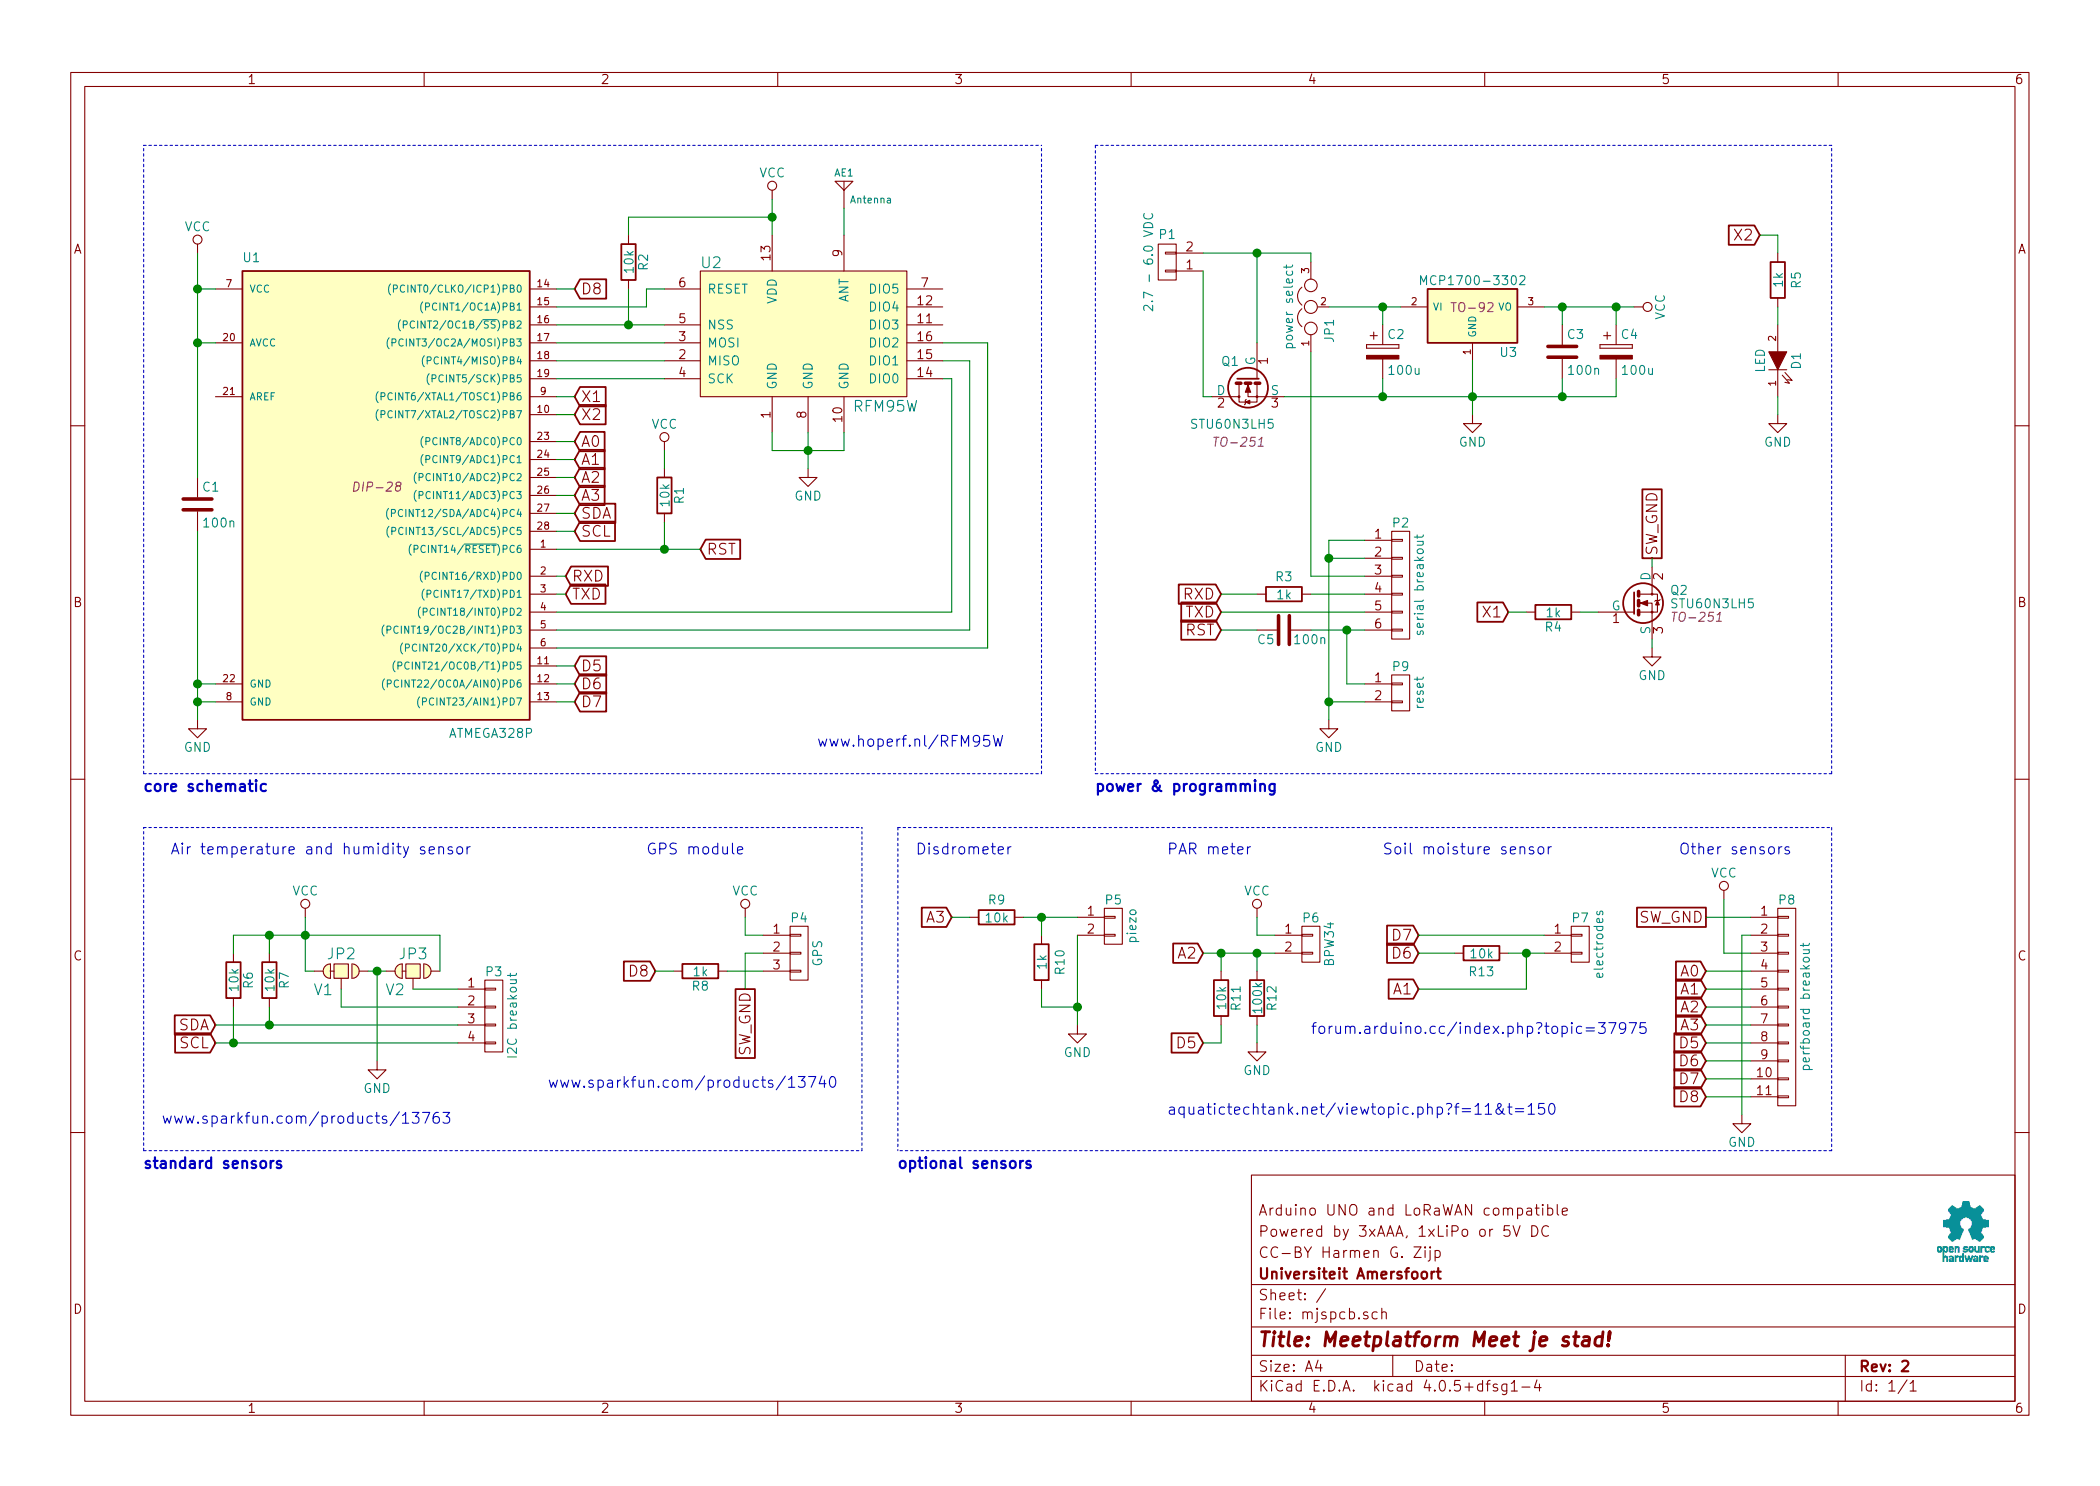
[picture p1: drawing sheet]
EESchema Schematic File Version 2
LIBS:mjspcb-rescue
LIBS:power
LIBS:device
LIBS:transistors
LIBS:conn
LIBS:linear
LIBS:regul
LIBS:74xx
LIBS:cmos4000
LIBS:adc-dac
LIBS:memory
LIBS:xilinx
LIBS:microcontrollers
LIBS:dsp
LIBS:microchip
LIBS:analog_switches
LIBS:motorola
LIBS:texas
LIBS:intel
LIBS:audio
LIBS:interface
LIBS:digital-audio
LIBS:philips
LIBS:display
LIBS:cypress
LIBS:siliconi
LIBS:opto
LIBS:atmel
LIBS:contrib
LIBS:valves
LIBS:meetjestad
LIBS:mjspcb-cache
EELAYER 25 0
EELAYER END
$Descr A4 11693 8268
encoding utf-8
Sheet 1 1
Title "Meetplatform Meet je stad!"
Date ""
Rev "2"
Comp "Universiteit Amersfoort"
Comment1 "CC-BY Harmen G. Zijp"
Comment2 "Powered by 3xAAA, 1xLiPo or 5V DC"
Comment3 "Arduino UNO and LoRaWAN compatible"
Comment4 ""
$EndDescr
$Comp
L ATMEGA328-P U1
U 1 1
P 2100 2700
F 0 "U1" H 1350 3950 50  0000 L BNN
F 1 "ATMEGA328P" H 2500 1300 50  0000 L BNN
F 2 "DIP-28" H 2100 2700 50  0000 C CIN
F 3 "" H 2100 2700 50  0000 C CNN
	1    2100 2700
	1    0    0    -1  
$EndComp
$Comp
L GND #PWR01
U 1 1
P 1100 4000
F 0 "#PWR01" H 1100 3750 50  0001 C CNN
F 1 "GND" H 1100 3850 50  0000 C CNN
F 2 "" H 1100 4000 50  0000 C CNN
F 3 "" H 1100 4000 50  0000 C CNN
	1    1100 4000
	1    0    0    -1  
$EndComp
$Comp
L GND #PWR02
U 1 1
P 4500 2600
F 0 "#PWR02" H 4500 2350 50  0001 C CNN
F 1 "GND" H 4500 2450 50  0000 C CNN
F 2 "" H 4500 2600 50  0000 C CNN
F 3 "" H 4500 2600 50  0000 C CNN
	1    4500 2600
	1    0    0    -1  
$EndComp
$Comp
L CONN_01X04 P3
U 1 1
P 2750 5650
F 0 "P3" H 2750 5900 50  0000 C CNN
F 1 "I2C breakout" V 2850 5650 50  0000 C CNN
F 2 "Socket_Strips:Socket_Strip_Straight_1x04" H 2750 5650 50  0001 C CNN
F 3 "" H 2750 5650 50  0000 C CNN
	1    2750 5650
	1    0    0    -1  
$EndComp
$Comp
L GND #PWR03
U 1 1
P 2100 5900
F 0 "#PWR03" H 2100 5650 50  0001 C CNN
F 1 "GND" H 2100 5750 50  0000 C CNN
F 2 "" H 2100 5900 50  0000 C CNN
F 3 "" H 2100 5900 50  0000 C CNN
	1    2100 5900
	1    0    0    -1  
$EndComp
$Comp
L CONN_01X03 P4
U 1 1
P 4450 5300
F 0 "P4" H 4450 5500 50  0000 C CNN
F 1 "GPS" V 4550 5300 50  0000 C CNN
F 2 "Pin_Headers:Pin_Header_Angled_1x03" H 4450 5300 50  0001 C CNN
F 3 "" H 4450 5300 50  0000 C CNN
	1    4450 5300
	1    0    0    -1  
$EndComp
$Comp
L Antenna_Helical AE1
U 1 1
P 4700 1150
F 0 "AE1" H 4700 1350 40  0000 C CNN
F 1 "Antenna" H 4850 1200 40  0000 C CNN
F 2 "Pin_Headers:Pin_Header_Straight_1x01" H 4700 1150 60  0001 C CNN
F 3 "" H 4700 1150 60  0000 C CNN
	1    4700 1150
	1    0    0    -1  
$EndComp
Text GLabel 3200 2450 2    60   Input ~ 0
A0
Text GLabel 3200 2550 2    60   Input ~ 0
A1
Text GLabel 3200 2650 2    60   Input ~ 0
A2
Text GLabel 3200 2750 2    60   Input ~ 0
A3
$Comp
L GND #PWR04
U 1 1
P 6000 5700
F 0 "#PWR04" H 6000 5450 50  0001 C CNN
F 1 "GND" H 6000 5550 50  0000 C CNN
F 2 "" H 6000 5700 50  0000 C CNN
F 3 "" H 6000 5700 50  0000 C CNN
	1    6000 5700
	1    0    0    -1  
$EndComp
$Comp
L CONN_01X02 P5
U 1 1
P 6200 5150
F 0 "P5" H 6200 5300 50  0000 C CNN
F 1 "piezo" V 6300 5150 50  0000 C CNN
F 2 "Socket_Strips:Socket_Strip_Straight_1x02" H 6200 5150 50  0001 C CNN
F 3 "" H 6200 5150 50  0000 C CNN
	1    6200 5150
	1    0    0    -1  
$EndComp
Text GLabel 5300 5100 0    60   Input ~ 0
A3
$Comp
L R R9
U 1 1
P 5550 5100
F 0 "R9" V 5450 5100 50  0000 C CNN
F 1 "10k" V 5550 5100 50  0000 C CNN
F 2 "Resistors_ThroughHole:Resistor_Horizontal_RM10mm" V 5480 5100 50  0001 C CNN
F 3 "" H 5550 5100 50  0000 C CNN
	1    5550 5100
	0    1    1    0   
$EndComp
$Comp
L CONN_01X02 P6
U 1 1
P 7300 5250
F 0 "P6" H 7300 5400 50  0000 C CNN
F 1 "BPW34" V 7400 5250 50  0000 C CNN
F 2 "Socket_Strips:Socket_Strip_Straight_1x02" H 7300 5250 50  0001 C CNN
F 3 "" H 7300 5250 50  0000 C CNN
	1    7300 5250
	1    0    0    -1  
$EndComp
$Comp
L GND #PWR05
U 1 1
P 7000 5800
F 0 "#PWR05" H 7000 5550 50  0001 C CNN
F 1 "GND" H 7000 5650 50  0000 C CNN
F 2 "" H 7000 5800 50  0000 C CNN
F 3 "" H 7000 5800 50  0000 C CNN
	1    7000 5800
	1    0    0    -1  
$EndComp
Text GLabel 6700 5300 0    60   Input ~ 0
A2
$Comp
L R R12
U 1 1
P 7000 5550
F 0 "R12" V 7080 5550 50  0000 C CNN
F 1 "100k" V 7000 5550 50  0000 C CNN
F 2 "Resistors_ThroughHole:Resistor_Horizontal_RM10mm" V 6930 5550 50  0001 C CNN
F 3 "" H 7000 5550 50  0000 C CNN
	1    7000 5550
	1    0    0    -1  
$EndComp
Text Notes 5100 4750 0    60   ~ 0
Disdrometer
Text Notes 6500 6200 0    60   ~ 0
aquatictechtank.net/viewtopic.php?f=11&t=150
Text GLabel 3200 3800 2    60   Input ~ 0
D6
Text GLabel 3200 3900 2    60   Input ~ 0
D7
Text GLabel 3200 3700 2    60   Input ~ 0
D5
Text Notes 7300 5750 0    60   ~ 0
forum.arduino.cc/index.php?topic=37975
$Comp
L CONN_01X02 P7
U 1 1
P 8800 5250
F 0 "P7" H 8800 5400 50  0000 C CNN
F 1 "electrodes" V 8900 5250 50  0000 C CNN
F 2 "Socket_Strips:Socket_Strip_Straight_1x02" H 8800 5250 50  0001 C CNN
F 3 "" H 8800 5250 50  0000 C CNN
	1    8800 5250
	1    0    0    -1  
$EndComp
$Comp
L R R13
U 1 1
P 8250 5300
F 0 "R13" V 8350 5300 50  0000 C CNN
F 1 "10k" V 8250 5300 50  0000 C CNN
F 2 "Resistors_ThroughHole:Resistor_Horizontal_RM10mm" V 8180 5300 50  0001 C CNN
F 3 "" H 8250 5300 50  0000 C CNN
	1    8250 5300
	0    1    1    0   
$EndComp
Text GLabel 7900 5500 0    60   Input ~ 0
A1
Text GLabel 7900 5300 0    60   Input ~ 0
D6
Text GLabel 7900 5200 0    60   Input ~ 0
D7
Text Notes 3050 6050 0    60   ~ 0
www.sparkfun.com/products/13740
Text Notes 900  6250 0    60   ~ 0
www.sparkfun.com/products/13763
$Comp
L C C1
U 1 1
P 1100 2800
F 0 "C1" H 1125 2900 50  0000 L CNN
F 1 "100n" H 1125 2700 50  0000 L CNN
F 2 "Capacitors_ThroughHole:C_Disc_D3_P2.5" H 1138 2650 50  0001 C CNN
F 3 "" H 1100 2800 50  0000 C CNN
	1    1100 2800
	1    0    0    -1  
$EndComp
$Comp
L R R2
U 1 1
P 3500 1450
F 0 "R2" V 3580 1450 50  0000 C CNN
F 1 "10k" V 3500 1450 50  0000 C CNN
F 2 "Resistors_ThroughHole:Resistor_Horizontal_RM10mm" V 3430 1450 50  0001 C CNN
F 3 "" H 3500 1450 50  0000 C CNN
	1    3500 1450
	1    0    0    -1  
$EndComp
$Comp
L VCC #PWR06
U 1 1
P 4300 1100
F 0 "#PWR06" H 4300 950 50  0001 C CNN
F 1 "VCC" H 4300 1250 50  0000 C CNN
F 2 "" H 4300 1100 50  0000 C CNN
F 3 "" H 4300 1100 50  0000 C CNN
	1    4300 1100
	1    0    0    -1  
$EndComp
Text GLabel 3150 3200 2    60   Input ~ 0
RXD
Text GLabel 3150 3300 2    60   Input ~ 0
TXD
Text GLabel 3900 3050 2    60   Input ~ 0
RST
Text Notes 800  4400 0    60   ~ 12
core schematic
Text Notes 5000 6500 0    60   ~ 12
optional sensors
Text Notes 6500 4750 0    60   ~ 0
PAR meter
Text Notes 7700 4750 0    60   ~ 0
Soil moisture sensor
$Comp
L R R6
U 1 1
P 1300 5450
F 0 "R6" V 1380 5450 50  0000 C CNN
F 1 "10k" V 1300 5450 50  0000 C CNN
F 2 "Resistors_ThroughHole:Resistor_Horizontal_RM10mm" V 1230 5450 50  0001 C CNN
F 3 "" H 1300 5450 50  0000 C CNN
	1    1300 5450
	1    0    0    -1  
$EndComp
$Comp
L R R7
U 1 1
P 1500 5450
F 0 "R7" V 1580 5450 50  0000 C CNN
F 1 "10k" V 1500 5450 50  0000 C CNN
F 2 "Resistors_ThroughHole:Resistor_Horizontal_RM10mm" V 1430 5450 50  0001 C CNN
F 3 "" H 1500 5450 50  0000 C CNN
	1    1500 5450
	1    0    0    -1  
$EndComp
$Comp
L R R1
U 1 1
P 3700 2750
F 0 "R1" V 3780 2750 50  0000 C CNN
F 1 "10k" V 3700 2750 50  0000 C CNN
F 2 "Resistors_ThroughHole:Resistor_Horizontal_RM10mm" V 3630 2750 50  0001 C CNN
F 3 "" H 3700 2750 50  0000 C CNN
	1    3700 2750
	1    0    0    -1  
$EndComp
$Comp
L VCC #PWR07
U 1 1
P 3700 2500
F 0 "#PWR07" H 3700 2350 50  0001 C CNN
F 1 "VCC" H 3700 2650 50  0000 C CNN
F 2 "" H 3700 2500 50  0000 C CNN
F 3 "" H 3700 2500 50  0000 C CNN
	1    3700 2500
	1    0    0    -1  
$EndComp
$Comp
L R R10
U 1 1
P 5800 5350
F 0 "R10" V 5900 5350 50  0000 C CNN
F 1 "1k" V 5800 5350 50  0000 C CNN
F 2 "Resistors_ThroughHole:Resistor_Horizontal_RM10mm" V 5730 5350 50  0001 C CNN
F 3 "" H 5800 5350 50  0000 C CNN
	1    5800 5350
	1    0    0    -1  
$EndComp
$Comp
L R R11
U 1 1
P 6800 5550
F 0 "R11" V 6880 5550 50  0000 C CNN
F 1 "10k" V 6800 5550 50  0000 C CNN
F 2 "Resistors_ThroughHole:Resistor_Horizontal_RM10mm" V 6730 5550 50  0001 C CNN
F 3 "" H 6800 5550 50  0000 C CNN
	1    6800 5550
	1    0    0    -1  
$EndComp
Text GLabel 6700 5800 0    60   Input ~ 0
D5
$Comp
L CONN_01X06 P2
U 1 1
P 7800 3250
F 0 "P2" H 7800 3600 50  0000 C CNN
F 1 "serial breakout" V 7900 3250 50  0000 C CNN
F 2 "Pin_Headers:Pin_Header_Straight_1x06" H 7800 3250 50  0001 C CNN
F 3 "" H 7800 3250 50  0000 C CNN
	1    7800 3250
	1    0    0    -1  
$EndComp
$Comp
L C C5
U 1 1
P 7150 3500
F 0 "C5" V 7200 3350 50  0000 L CNN
F 1 "100n" V 7200 3550 50  0000 L CNN
F 2 "Capacitors_ThroughHole:C_Disc_D3_P2.5" H 7188 3350 50  0001 C CNN
F 3 "" H 7150 3500 50  0000 C CNN
	1    7150 3500
	0    1    1    0   
$EndComp
$Comp
L GND #PWR08
U 1 1
P 7400 4000
F 0 "#PWR08" H 7400 3750 50  0001 C CNN
F 1 "GND" H 7400 3850 50  0000 C CNN
F 2 "" H 7400 4000 50  0000 C CNN
F 3 "" H 7400 4000 50  0000 C CNN
	1    7400 4000
	1    0    0    -1  
$EndComp
Text GLabel 6800 3300 0    60   Input ~ 0
RXD
Text GLabel 6800 3400 0    60   Input ~ 0
TXD
$Comp
L CONN_01X02 P1
U 1 1
P 6500 1450
F 0 "P1" H 6500 1300 50  0000 C CNN
F 1 "2.7 - 6.0 VDC" V 6600 1450 50  0000 C CNN
F 2 "meetjestad:Batterypack3xAAA" H 6500 1450 50  0001 C CNN
F 3 "" H 6500 1450 50  0000 C CNN
	1    6500 1450
	-1   0    0    1   
$EndComp
Text GLabel 6800 3500 0    60   Input ~ 0
RST
$Comp
L CP C4
U 1 1
P 9000 1950
F 0 "C4" H 9025 2050 50  0000 L CNN
F 1 "100u" H 9025 1850 50  0000 L CNN
F 2 "Capacitors_ThroughHole:C_Radial_D5_L11_P2" H 9038 1800 50  0001 C CNN
F 3 "" H 9000 1950 50  0000 C CNN
	1    9000 1950
	1    0    0    -1  
$EndComp
$Comp
L R R3
U 1 1
P 7150 3300
F 0 "R3" V 7050 3300 50  0000 C CNN
F 1 "1k" V 7150 3300 50  0000 C CNN
F 2 "Resistors_ThroughHole:Resistor_Horizontal_RM10mm" V 7080 3300 50  0001 C CNN
F 3 "" H 7150 3300 50  0000 C CNN
	1    7150 3300
	0    1    1    0   
$EndComp
$Comp
L STU60N3LH5 Q1
U 1 1
P 6950 2100
F 0 "Q1" V 6850 2150 50  0000 L CNN
F 1 "STU60N3LH5" V 7200 1950 50  0000 L CNN
F 2 "TO-251" V 7300 2000 50  0000 L CIN
F 3 "" H 6950 2100 50  0000 L CNN
	1    6950 2100
	0    -1   1    0   
$EndComp
$Comp
L GND #PWR09
U 1 1
P 8200 2300
F 0 "#PWR09" H 8200 2050 50  0001 C CNN
F 1 "GND" H 8200 2150 50  0000 C CNN
F 2 "" H 8200 2300 50  0000 C CNN
F 3 "" H 8200 2300 50  0000 C CNN
	1    8200 2300
	1    0    0    -1  
$EndComp
$Comp
L LED-RESCUE-mjspcb D1
U 1 1
P 9900 2000
F 0 "D1" H 9900 1900 50  0000 C CNN
F 1 "LED" H 9900 2100 50  0000 C CNN
F 2 "LEDs:LED-3MM" H 9900 2000 50  0001 C CNN
F 3 "" H 9900 2000 50  0000 C CNN
	1    9900 2000
	0    -1   -1   0   
$EndComp
$Comp
L R R5
U 1 1
P 9900 1550
F 0 "R5" V 10000 1550 50  0000 C CNN
F 1 "1k" V 9900 1550 50  0000 C CNN
F 2 "Resistors_ThroughHole:Resistor_Horizontal_RM10mm" V 9830 1550 50  0001 C CNN
F 3 "" H 9900 1550 50  0000 C CNN
	1    9900 1550
	1    0    0    -1  
$EndComp
$Comp
L VCC #PWR010
U 1 1
P 4150 5100
F 0 "#PWR010" H 4150 4950 50  0001 C CNN
F 1 "VCC" H 4150 5250 50  0000 C CNN
F 2 "" H 4150 5100 50  0000 C CNN
F 3 "" H 4150 5100 50  0000 C CNN
	1    4150 5100
	1    0    0    -1  
$EndComp
$Comp
L CP C2
U 1 1
P 7700 1950
F 0 "C2" H 7725 2050 50  0000 L CNN
F 1 "100u" H 7725 1850 50  0000 L CNN
F 2 "Capacitors_ThroughHole:C_Radial_D5_L11_P2" H 7738 1800 50  0001 C CNN
F 3 "" H 7700 1950 50  0000 C CNN
	1    7700 1950
	1    0    0    -1  
$EndComp
$Comp
L C C3
U 1 1
P 8700 1950
F 0 "C3" H 8725 2050 50  0000 L CNN
F 1 "100n" H 8725 1850 50  0000 L CNN
F 2 "Capacitors_ThroughHole:C_Disc_D3_P2.5" H 8738 1800 50  0001 C CNN
F 3 "" H 8700 1950 50  0000 C CNN
	1    8700 1950
	1    0    0    -1  
$EndComp
$Comp
L VCC #PWR011
U 1 1
P 7000 5100
F 0 "#PWR011" H 7000 4950 50  0001 C CNN
F 1 "VCC" H 7000 5250 50  0000 C CNN
F 2 "" H 7000 5100 50  0000 C CNN
F 3 "" H 7000 5100 50  0000 C CNN
	1    7000 5100
	1    0    0    -1  
$EndComp
Text GLabel 8400 3400 0    60   Input ~ 0
X1
Text GLabel 3200 2200 2    60   Input ~ 0
X1
Text GLabel 3200 2300 2    60   Input ~ 0
X2
Text GLabel 9800 1300 0    60   Input ~ 0
X2
$Comp
L GND #PWR012
U 1 1
P 9900 2300
F 0 "#PWR012" H 9900 2050 50  0001 C CNN
F 1 "GND" H 9900 2150 50  0000 C CNN
F 2 "" H 9900 2300 50  0000 C CNN
F 3 "" H 9900 2300 50  0000 C CNN
	1    9900 2300
	1    0    0    -1  
$EndComp
$Comp
L JUMPER3 JP1
U 1 1
P 7300 1700
F 0 "JP1" H 7100 1600 50  0000 L CNN
F 1 "power select" H 7300 1800 50  0000 C BNN
F 2 "Pin_Headers:Pin_Header_Straight_1x03" H 7300 1700 50  0001 C CNN
F 3 "" H 7300 1700 50  0000 C CNN
	1    7300 1700
	0    -1   -1   0   
$EndComp
Text GLabel 3200 1600 2    60   Input ~ 0
D8
Text GLabel 3200 2850 2    60   Input ~ 0
SDA
Text GLabel 3200 2950 2    60   Input ~ 0
SCL
$Comp
L VCC #PWR013
U 1 1
P 1700 5100
F 0 "#PWR013" H 1700 4950 50  0001 C CNN
F 1 "VCC" H 1700 5250 50  0000 C CNN
F 2 "" H 1700 5100 50  0000 C CNN
F 3 "" H 1700 5100 50  0000 C CNN
	1    1700 5100
	1    0    0    -1  
$EndComp
Text GLabel 1200 5700 0    60   Input ~ 0
SDA
Text GLabel 1200 5800 0    60   Input ~ 0
SCL
Text GLabel 3650 5400 0    60   Input ~ 0
D8
Text Notes 6100 4400 0    60   ~ 12
power & programming
Text Notes 800  6500 0    60   ~ 12
standard sensors
Text Notes 3600 4750 0    60   ~ 0
GPS module
Text Notes 950  4750 0    60   ~ 0
Air temperature and humidity sensor
Text Notes 4550 4150 0    60   ~ 0
www.hoperf.nl/RFM95W
$Comp
L MCP1700-2502E/TO U3
U 1 1
P 8200 1750
F 0 "U3" H 8400 1550 50  0000 C CNN
F 1 "MCP1700-3302" H 8200 1950 50  0000 C CNN
F 2 "TO-92" H 8200 1800 50  0000 C CNN
F 3 "" H 8200 1750 50  0000 C CNN
	1    8200 1750
	1    0    0    -1  
$EndComp
$Comp
L VCC #PWR014
U 1 1
P 9100 1700
F 0 "#PWR014" H 9100 1550 50  0001 C CNN
F 1 "VCC" H 9100 1850 50  0000 C CNN
F 2 "" H 9100 1700 50  0000 C CNN
F 3 "" H 9100 1700 50  0000 C CNN
	1    9100 1700
	0    1    1    0   
$EndComp
$Comp
L VCC #PWR015
U 1 1
P 1100 1400
F 0 "#PWR015" H 1100 1250 50  0001 C CNN
F 1 "VCC" H 1100 1550 50  0000 C CNN
F 2 "" H 1100 1400 50  0000 C CNN
F 3 "" H 1100 1400 50  0000 C CNN
	1    1100 1400
	1    0    0    -1  
$EndComp
$Comp
L GND #PWR016
U 1 1
P 9200 3600
F 0 "#PWR016" H 9200 3350 50  0001 C CNN
F 1 "GND" H 9200 3450 50  0000 C CNN
F 2 "" H 9200 3600 50  0000 C CNN
F 3 "" H 9200 3600 50  0000 C CNN
	1    9200 3600
	1    0    0    -1  
$EndComp
$Comp
L RFM95W U2
U 1 1
P 4500 2000
F 0 "U2" H 3900 2550 60  0000 L CNN
F 1 "RFM95W" H 4750 1750 60  0000 L CNN
F 2 "meetjestad:RFM95W" H 3900 2650 60  0001 C CNN
F 3 "" H 3900 2650 60  0000 C CNN
	1    4500 2000
	1    0    0    -1  
$EndComp
$Comp
L R R8
U 1 1
P 3900 5400
F 0 "R8" V 3980 5400 50  0000 C CNN
F 1 "1k" V 3900 5400 50  0000 C CNN
F 2 "Resistors_ThroughHole:Resistor_Horizontal_RM10mm" V 3830 5400 50  0001 C CNN
F 3 "" H 3900 5400 50  0000 C CNN
	1    3900 5400
	0    1    1    0   
$EndComp
Text GLabel 9200 3100 1    60   UnSpc ~ 0
SW_GND
Text GLabel 4150 5500 3    60   UnSpc ~ 0
SW_GND
Text GLabel 9500 5400 0    60   Input ~ 0
A0
Text GLabel 9500 5500 0    60   Input ~ 0
A1
Text GLabel 9500 5600 0    60   Input ~ 0
A2
Text GLabel 9500 5700 0    60   Input ~ 0
A3
Text GLabel 9500 5800 0    60   Input ~ 0
D5
Text GLabel 9500 5900 0    60   Input ~ 0
D6
Text GLabel 9500 6000 0    60   Input ~ 0
D7
Text GLabel 9500 6100 0    60   Input ~ 0
D8
$Comp
L VCC #PWR017
U 1 1
P 9600 5000
F 0 "#PWR017" H 9600 4850 50  0001 C CNN
F 1 "VCC" H 9600 5150 50  0000 C CNN
F 2 "" H 9600 5000 50  0000 C CNN
F 3 "" H 9600 5000 50  0000 C CNN
	1    9600 5000
	1    0    0    -1  
$EndComp
$Comp
L GND #PWR018
U 1 1
P 9700 6200
F 0 "#PWR018" H 9700 5950 50  0001 C CNN
F 1 "GND" H 9700 6050 50  0000 C CNN
F 2 "" H 9700 6200 50  0000 C CNN
F 3 "" H 9700 6200 50  0000 C CNN
	1    9700 6200
	1    0    0    -1  
$EndComp
Text Notes 9350 4750 0    60   ~ 0
Other sensors
$Comp
L STU60N3LH5 Q2
U 1 1
P 9100 3350
F 0 "Q2" H 9300 3425 50  0000 L CNN
F 1 "STU60N3LH5" H 9300 3350 50  0000 L CNN
F 2 "TO-251" H 9300 3275 50  0000 L CIN
F 3 "" H 9100 3350 50  0000 L CNN
	1    9100 3350
	1    0    0    -1  
$EndComp
$Comp
L CONN_01X11 P8
U 1 1
P 9950 5600
F 0 "P8" H 9950 6200 50  0000 C CNN
F 1 "perfboard breakout" V 10050 5600 50  0000 C CNN
F 2 "meetjestad:Perf_board_connecttion_1x11" H 9950 5600 50  0001 C CNN
F 3 "" H 9950 5600 50  0000 C CNN
	1    9950 5600
	1    0    0    -1  
$EndComp
Text GLabel 9500 5100 0    60   UnSpc ~ 0
SW_GND
$Comp
L R R4
U 1 1
P 8650 3400
F 0 "R4" V 8730 3400 50  0000 C CNN
F 1 "1k" V 8650 3400 50  0000 C CNN
F 2 "Resistors_ThroughHole:Resistor_Horizontal_RM10mm" V 8580 3400 50  0001 C CNN
F 3 "" H 8650 3400 50  0000 C CNN
	1    8650 3400
	0    1    1    0   
$EndComp
Wire Wire Line
	3100 1800 3700 1800
Wire Wire Line
	3100 2000 3700 2000
Wire Wire Line
	3100 2100 3700 2100
Wire Wire Line
	5250 2100 5300 2100
Wire Wire Line
	5300 2100 5300 3400
Wire Wire Line
	5300 3400 3100 3400
Wire Wire Line
	5250 2000 5400 2000
Wire Wire Line
	5400 2000 5400 3500
Wire Wire Line
	5400 3500 3100 3500
Wire Wire Line
	5250 1900 5500 1900
Wire Wire Line
	5500 1900 5500 3600
Wire Wire Line
	5500 3600 3100 3600
Wire Wire Line
	4500 2400 4500 2600
Wire Wire Line
	4700 2500 4700 2400
Connection ~ 4500 2500
Wire Wire Line
	4300 2500 4700 2500
Wire Wire Line
	4300 2400 4300 2500
Wire Wire Line
	1100 1600 1200 1600
Wire Wire Line
	1200 3800 1100 3800
Wire Wire Line
	1100 2950 1100 4000
Wire Wire Line
	1200 3900 1100 3900
Connection ~ 1100 3900
Wire Wire Line
	1100 1900 1200 1900
Connection ~ 1100 1600
Wire Wire Line
	4700 1150 4700 1300
Wire Wire Line
	3100 2450 3200 2450
Wire Wire Line
	3100 2550 3200 2550
Wire Wire Line
	3100 2650 3200 2650
Wire Wire Line
	3100 2750 3200 2750
Wire Wire Line
	3100 1700 3600 1700
Wire Wire Line
	3100 3800 3200 3800
Wire Wire Line
	3100 3900 3200 3900
Wire Wire Line
	8100 5300 7900 5300
Wire Wire Line
	8400 5300 8600 5300
Wire Wire Line
	8500 5300 8500 5300
Connection ~ 8500 5300
Wire Wire Line
	7000 5700 7000 5800
Wire Wire Line
	7000 5300 7000 5400
Connection ~ 1100 1900
Connection ~ 1100 3800
Wire Wire Line
	3100 3050 3900 3050
Wire Wire Line
	3100 3200 3150 3200
Wire Wire Line
	3100 3300 3150 3300
Wire Notes Line
	800  800  5800 800 
Wire Notes Line
	800  4300 5800 4300
Wire Notes Line
	800  4300 800  800 
Wire Notes Line
	5000 4600 5000 6400
Wire Notes Line
	10200 4600 10200 6400
Wire Wire Line
	1500 5600 1500 5700
Connection ~ 1500 5700
Wire Wire Line
	1300 5600 1300 5800
Connection ~ 1300 5800
Wire Wire Line
	3100 3700 3200 3700
Wire Wire Line
	3100 1900 3700 1900
Connection ~ 3500 1800
Wire Wire Line
	4300 1100 4300 1300
Wire Wire Line
	3500 1600 3500 1800
Wire Wire Line
	3500 1300 3500 1200
Wire Wire Line
	3500 1200 4300 1200
Connection ~ 4300 1200
Wire Wire Line
	3600 1700 3600 1600
Wire Wire Line
	3600 1600 3700 1600
Wire Notes Line
	5800 4300 5800 800 
Wire Wire Line
	5700 5100 6000 5100
Wire Wire Line
	5300 5100 5400 5100
Wire Wire Line
	6000 5200 6000 5700
Wire Wire Line
	5800 5100 5800 5200
Connection ~ 5800 5100
Wire Wire Line
	5800 5500 5800 5600
Wire Wire Line
	5800 5600 6000 5600
Connection ~ 6000 5600
Connection ~ 7000 5300
Wire Wire Line
	6800 5300 6800 5400
Connection ~ 6800 5300
Wire Wire Line
	6800 5700 6800 5800
Wire Wire Line
	6800 5800 6700 5800
Wire Wire Line
	6700 5300 7100 5300
Connection ~ 7400 3100
Wire Wire Line
	6800 3500 7000 3500
Wire Wire Line
	6700 2200 6700 1500
Wire Wire Line
	6800 3300 7000 3300
Wire Wire Line
	7400 3000 7400 4000
Wire Wire Line
	7000 1400 7000 1900
Connection ~ 7000 1400
Wire Wire Line
	6750 2200 6700 2200
Wire Wire Line
	6700 1400 7300 1400
Wire Wire Line
	7400 1700 7800 1700
Wire Wire Line
	7700 1700 7700 1800
Connection ~ 7700 1700
Wire Wire Line
	7700 2100 7700 2200
Connection ~ 7700 2200
Wire Wire Line
	8200 2000 8200 2300
Wire Wire Line
	8700 1700 8700 1800
Connection ~ 8700 1700
Wire Wire Line
	8700 2200 8700 2100
Connection ~ 8200 2200
Wire Wire Line
	9000 2200 9000 2100
Connection ~ 8700 2200
Connection ~ 9000 1700
Wire Wire Line
	7000 5100 7000 5200
Wire Wire Line
	7000 5200 7100 5200
Wire Wire Line
	3200 2200 3100 2200
Wire Wire Line
	3200 2300 3100 2300
Wire Wire Line
	9900 1700 9900 1800
Wire Wire Line
	9800 1300 9900 1300
Wire Wire Line
	9900 1300 9900 1400
Wire Wire Line
	9900 2200 9900 2300
Wire Wire Line
	7300 1950 7300 3200
Wire Wire Line
	7300 1400 7300 1450
Wire Wire Line
	7150 2200 9000 2200
Wire Wire Line
	3100 1600 3200 1600
Wire Wire Line
	3100 2850 3200 2850
Wire Wire Line
	3100 2950 3200 2950
Wire Wire Line
	1500 5300 1500 5200
Connection ~ 1700 5200
Wire Wire Line
	1300 5300 1300 5200
Connection ~ 1500 5200
Wire Wire Line
	4250 5400 4050 5400
Wire Wire Line
	4250 5300 4150 5300
Wire Wire Line
	4250 5200 4150 5200
Wire Wire Line
	4150 5200 4150 5100
Wire Wire Line
	3700 2900 3700 3050
Connection ~ 3700 3050
Wire Wire Line
	3700 2500 3700 2600
Wire Notes Line
	6100 4300 10200 4300
Wire Notes Line
	10200 4300 10200 800 
Wire Notes Line
	10200 800  6100 800 
Wire Notes Line
	6100 800  6100 4300
Wire Notes Line
	4800 6400 4800 4600
Wire Notes Line
	800  6400 4800 6400
Wire Notes Line
	800  6400 800  4600
Wire Notes Line
	800  4600 4800 4600
Wire Wire Line
	8600 1700 9100 1700
Wire Wire Line
	9000 1700 9000 1800
Wire Wire Line
	1100 1400 1100 2650
Wire Wire Line
	8800 3400 8900 3400
Wire Wire Line
	9200 3550 9200 3600
Wire Wire Line
	9200 3100 9200 3150
Wire Wire Line
	3650 5400 3750 5400
Wire Wire Line
	4150 5300 4150 5500
Wire Wire Line
	9600 5000 9600 5300
Wire Wire Line
	9600 5300 9750 5300
Wire Wire Line
	9500 5400 9750 5400
Wire Wire Line
	9500 5500 9750 5500
Wire Wire Line
	9500 5600 9750 5600
Wire Wire Line
	9500 5700 9750 5700
Wire Wire Line
	9500 5800 9750 5800
Wire Wire Line
	9500 5900 9750 5900
Wire Wire Line
	9500 6000 9750 6000
Wire Wire Line
	9500 6100 9750 6100
Wire Wire Line
	9750 5200 9700 5200
Wire Wire Line
	9700 5200 9700 6200
Wire Wire Line
	9500 5100 9750 5100
Wire Wire Line
	8400 3400 8500 3400
Wire Wire Line
	7900 5500 8500 5500
Wire Wire Line
	8500 5500 8500 5300
Wire Wire Line
	7900 5200 8600 5200
$Comp
L JUMPER_3-PIN-CLOSED JP2
U 1 1
P 1900 5400
F 0 "JP2" H 1900 5500 60  0000 C CNN
F 1 "V1" H 1800 5300 60  0000 C CNN
F 2 "meetjestad:SOLDER-JUMPER_2-WAY-CLOSED" H 1750 5400 60  0001 C CNN
F 3 "" H 1900 5500 60  0001 C CNN
	1    1900 5400
	1    0    0    -1  
$EndComp
Wire Notes Line
	10200 6400 5000 6400
Wire Notes Line
	5000 4600 10200 4600
$Comp
L JUMPER_3-PIN-CLOSED JP3
U 1 1
P 2300 5400
F 0 "JP3" H 2300 5500 60  0000 C CNN
F 1 "V2" H 2200 5300 60  0000 C CNN
F 2 "meetjestad:SOLDER-JUMPER_2-WAY-CLOSED" H 2150 5400 60  0001 C CNN
F 3 "" H 2300 5500 60  0001 C CNN
	1    2300 5400
	1    0    0    -1  
$EndComp
Wire Wire Line
	1700 5100 1700 5400
Wire Wire Line
	1200 5700 2550 5700
Wire Wire Line
	1200 5800 2550 5800
Wire Wire Line
	1300 5200 2450 5200
Wire Wire Line
	1700 5400 1750 5400
Wire Wire Line
	2050 5400 2150 5400
Wire Wire Line
	1900 5500 1900 5600
Wire Wire Line
	1900 5600 2550 5600
Wire Wire Line
	2300 5500 2550 5500
Wire Wire Line
	2450 5200 2450 5400
Wire Wire Line
	2100 5400 2100 5900
Connection ~ 2100 5400
$Comp
L CONN_01X02 P9
U 1 1
P 7800 3850
F 0 "P9" H 7800 4000 50  0000 C CNN
F 1 "reset" V 7900 3850 50  0000 C CNN
F 2 "Socket_Strips:Socket_Strip_Straight_1x02" H 7800 3850 50  0001 C CNN
F 3 "" H 7800 3850 50  0000 C CNN
	1    7800 3850
	1    0    0    -1  
$EndComp
Connection ~ 7400 3900
Wire Wire Line
	7500 3800 7500 3500
Connection ~ 7500 3500
Wire Wire Line
	7400 3000 7600 3000
Wire Wire Line
	7300 3200 7600 3200
Wire Wire Line
	7400 3100 7600 3100
Wire Wire Line
	7300 3300 7600 3300
Wire Wire Line
	6800 3400 7600 3400
Wire Wire Line
	7300 3500 7600 3500
Wire Wire Line
	7500 3800 7600 3800
Wire Wire Line
	7400 3900 7600 3900
$EndSCHEMATC
